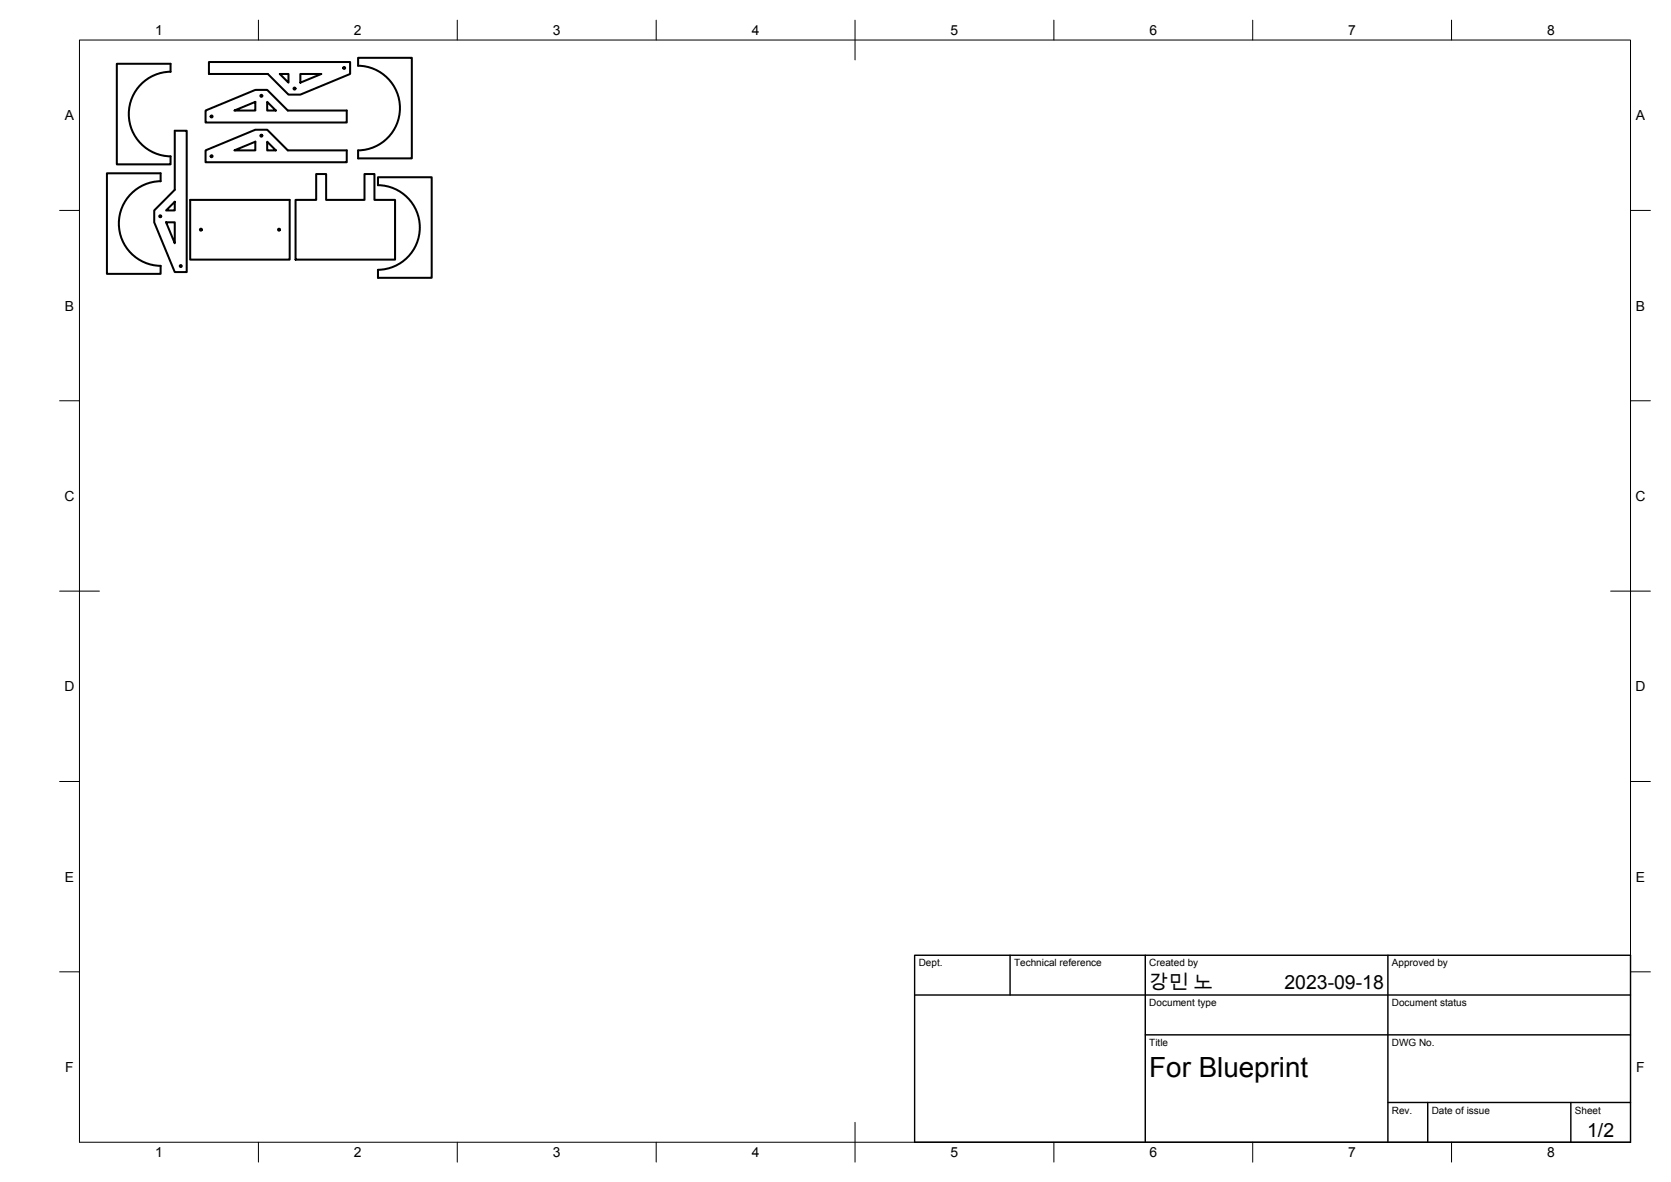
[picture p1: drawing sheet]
<svg xmlns="http://www.w3.org/2000/svg" width="420mm" height="297mm" viewBox="0 0 420 297" stroke-linecap="round" stroke-linejoin="round" font-family="sans-serif">
<!-- layer: Visible -->
<g fill="none" stroke="#000" stroke-width=".51">
<path d="M29.4 16h13.5v2a10.6 10.6 0 0 0-10.5 10.7 10.6 10.6 0 0 0 10.5 10.6v2h-13.5zM52.5 15.6h35.5v3l-12.5 5.2h-3l-5.1-5.2h-14.9zM70.4 18.6h2.1v2.2zM75.5 18.6h5.3l-5.3 2.2zM90 16.5v-2h13.5v25.3h-13.5v-2M90.1 16.5a10.6 10.6 0 0 1 10.5 10.7 10.6 10.6 0 0 1-10.5 10.6M43.9 32.9h3v35.5h-3l-5.1-12.5v-3l5.1-5.2zM51.7 37.8l12.5-5.2h3l5.2 5.2h14.8v3h-35.5zM51.7 27.8l12.5-5.2h3l5.2 5.2h14.8v3h-35.5zM58.9 37.8l5.3-2.2v2.2zM58.9 27.8l5.3-2.2v2.2zM67.2 35.6l2.2 2.2h-2.2z"/>
<path d="M67.2 25.6l2.2 2.2h-2.2zM40.4 45.6v-2.1h-13.5v25.3h13.5v-2M40.4 45.5a10.6 10.6 0 0 0-10.5 10.7 10.6 10.6 0 0 0 10.5 10.6M41.8 52.9l2.1-2.2v2.2zM41.8 55.9h2.1v5.2zM47.8 50.2h25v15h-25zM79.5 43.7h2.5v6.5h9.7v-6.5h2.4v6.5h5.2v15h-25v-15h5.2zM95 46.5a10.6 10.6 0 0 1 10.6 10.7 10.6 10.6 0 0 1-10.6 10.6v2h13.5v-25.3h-13.5v2.1"/>
<circle cx="86.5" cy="17.1" r=".24"/>
<circle cx="53.2" cy="29.3" r=".24"/>
<circle cx="53.2" cy="39.3" r=".24"/>
<circle cx="65.7" cy="34.1" r=".24"/>
<circle cx="65.7" cy="24.1" r=".24"/>
<circle cx="74.1" cy="22.3" r=".24"/>
<circle cx="40.3" cy="54.4" r=".24"/>
<circle cx="50.5" cy="57.7" r=".24"/>
<circle cx="70.2" cy="57.7" r=".24"/>
<circle cx="45.5" cy="66.9" r=".24"/>
</g>
<!-- layer: BORDER -->
<g fill="none" stroke="#000" stroke-width=".25">
<path d="M20 10.1h390v276.9h-390zM65 5.1v5M115 5.1v5M165 5.1v5M215 5.1v10M265 5.1v5M315 5.1v5M365 5.1v5M15 52.9h5M410 52.9h5M15 100.7h5M410 100.7h5"/>
<path d="M15 148.6h10M405 148.6h10M15 196.4h5M410 196.4h5M15 244.2h5M410 244.2h5M65 287v5M115 287v5M165 287v5M215 282.1v9.9M265 287v5M315 287v5"/>
<path d="M365 287v5"/>
</g>
<!-- layer: TITLEBLOCK -->
<path d="M230 240.1h180v46.9h-180zM230 250h180M254 240.1v9.9M288 240.1v46.9M349 240.1v46.9M288 260.1h122M349 277.1h61M359 277.1v9.9M395 277.1v9.9" fill="none" stroke="#000" stroke-width=".36"/>
<text font-size="7" x="289" y="270.6">For Blueprint</text>
<g font-size="4.9">
<text x="289" y="248.5">강민 노</text>
<text x="323" y="248.5">2023-09-18</text>
<text x="399.1" y="285.7">1/2</text>
</g>
<g font-size="3.5">
<text x="39" y="8.8">1</text>
<text x="89" y="8.8">2</text>
<text x="139" y="8.8">3</text>
<text x="189" y="8.8">4</text>
<text x="239" y="8.8">5</text>
<text x="289" y="8.8">6</text>
<text x="339" y="8.8">7</text>
<text x="389" y="8.8">8</text>
<text x="16.3" y="30.2">A</text>
<text x="411.3" y="30.2">A</text>
<text x="16.3" y="78">B</text>
<text x="411.3" y="78">B</text>
<text x="16.2" y="125.9">C</text>
<text x="411.2" y="125.9">C</text>
<text x="16.2" y="173.7">D</text>
<text x="411.2" y="173.7">D</text>
<text x="16.3" y="221.6">E</text>
<text x="411.3" y="221.6">E</text>
<text x="16.4" y="269.4">F</text>
<text x="411.4" y="269.4">F</text>
<text x="39" y="290.8">1</text>
<text x="89" y="290.8">2</text>
<text x="139" y="290.8">3</text>
<text x="189" y="290.8">4</text>
<text x="239" y="290.8">5</text>
<text x="289" y="290.8">6</text>
<text x="339" y="290.8">7</text>
<text x="389" y="290.8">8</text>
</g>
<g font-size="2.5">
<text x="231" y="242.9">Dept.</text>
<text x="255" y="242.9">Technical reference</text>
<text x="289" y="242.9">Created by</text>
<text x="350" y="242.9">Approved by</text>
<text x="289" y="252.8">Document type</text>
<text x="350" y="252.8">Document status</text>
<text x="289" y="262.9">Title</text>
<text x="350" y="262.9">DWG No.</text>
<text x="350" y="279.9">Rev.</text>
<text x="360" y="279.9">Date of issue</text>
<text x="396" y="279.9">Sheet</text>
</g>
</svg>
